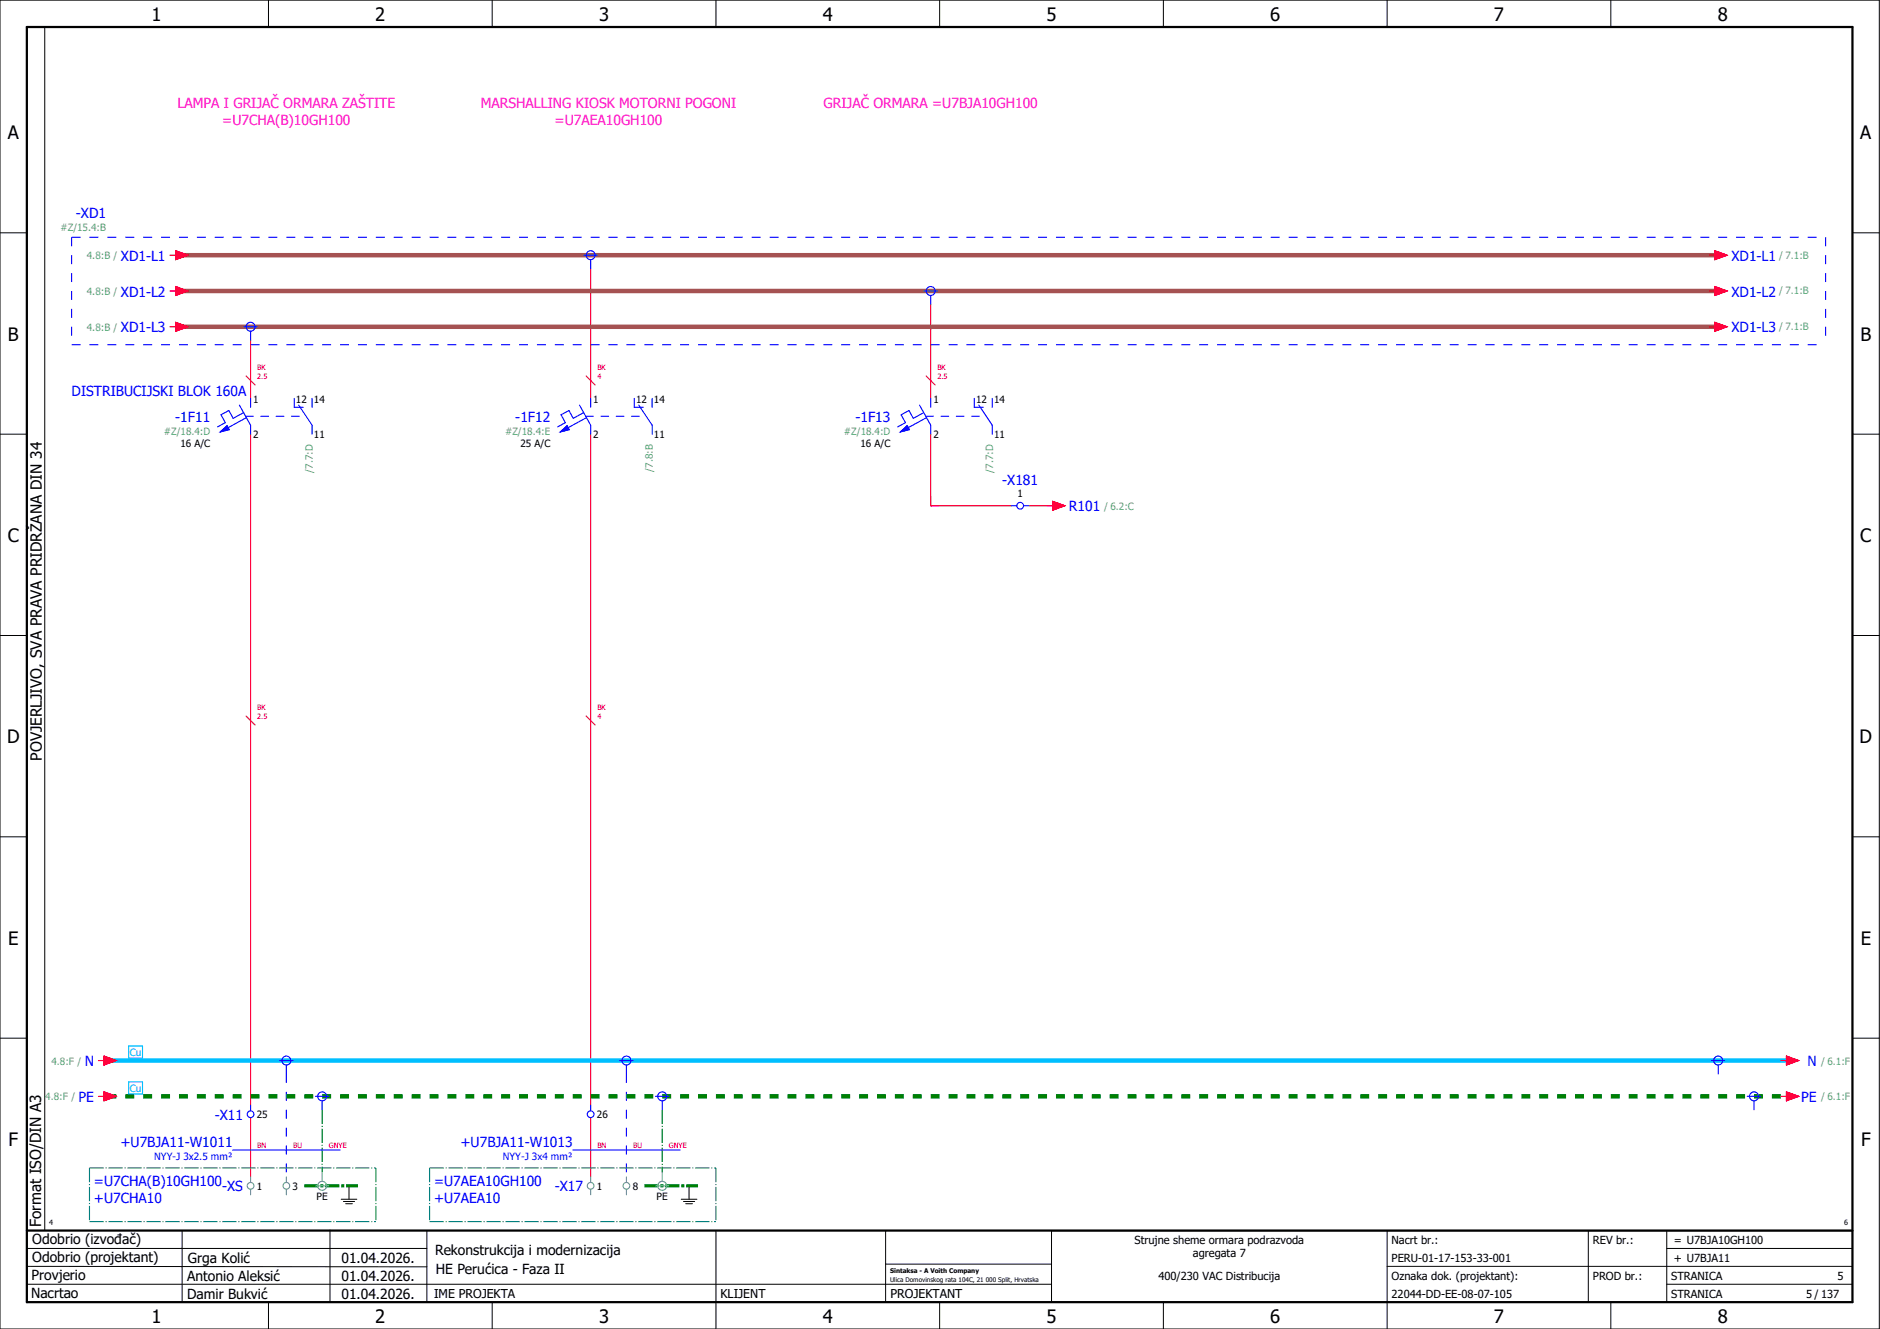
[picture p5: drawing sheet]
<svg xmlns="http://www.w3.org/2000/svg" width="420mm" height="297mm" viewBox="0 0 420 297" stroke-linecap="round" stroke-linejoin="round" font-family="sans-serif">
<g fill="none" stroke="#000" stroke-width=".22">
<path d="M0 0h420v297h-420zM10 6v269M60 0v6M110 0v6M160 0v6M210 0v6M260 0v6M310 0v6M360 0v6M0 52h6M414 52h6M0 97h6"/>
<path d="M414 97h6M0 142h6M414 142h6M414 176.3v87.4M0 187h6M414 187h6M0 232h6M414 232h6M6 279h89.4M40.7 275v16M73.7 274.9v16M76.3 268h3.5"/>
<path d="M76.7 268.5h2.6M77.2 269h1.5M78 265v3M95.4 275.1v16M152.3 268h3.4M152.7 268.5h2.6M153.2 269h1.5M154 265v3M160 275v22M197.9 275.1v16M310 275v22M355 275v16"/>
<path d="M372.5 279h41.5M372.5 275v16M414 275h-179v16M6 283l89.4 .1M6 287h229M60 291v6M110 291v6M197.9 282.5h37.1M210 291v6M260 291v6M310 283h104M360 291v6"/>
<path d="M372.5 287h41.5"/>
</g>
<path d="M6 6h408v285h-408zM6 275h408" fill="none" stroke="#000" stroke-width=".5"/>
<g fill="none" stroke="#f00" stroke-width=".25">
<path d="M38 57h1.3M39.3 56l2.7 1-2.7 1zM382 57h1.3M383.3 56l2.7 1-2.7 1zM38 65h1.3M38 73h1.3M39.3 64l2.7 1-2.7 1zM39.3 72l2.7 1-2.7 1zM56 76v13M132 60v29M208 68v21M382 65h1.3"/>
<path d="M382 73h1.3M383.3 64l2.7 1-2.7 1zM383.3 72l2.7 1-2.7 1zM55 84l2 2M56 97v150M131 84l2 2M132 97v150M207 84l2 2M208 97v16h18M230 113h6M235.2 112l2.8 1-2.8 1zM55 160l2 2"/>
<path d="M131 160l2 2M22 237h1.2M23.2 236l2.8 1-2.8 1zM398 237h1.2M399.2 236l2.8 1-2.8 1zM22 245h1.2M23.2 244l2.8 1-2.8 1zM56 249.8v13.2M132 249.8v13.2M398 245h1.2M399.2 244l2.8 1-2.8 1z"/>
</g>
<path d="M16 53h392M16 53v24M408 53v24M16 77h392M64 240v23M140 240v23" fill="none" stroke="#00f" stroke-width=".25" stroke-dasharray="2 2" stroke-linecap="butt"/>
<path d="M72 248v14M148 248v14" fill="none" stroke="#008000" stroke-width=".25" stroke-dasharray="3.2 .4 .3 .4" stroke-linecap="butt"/>
<path d="M24 245h376" fill="none" stroke="#008000" stroke-width="1" stroke-dasharray="2 2" stroke-linecap="butt"/>
<path d="M24 237h376" fill="none" stroke="#00bfff" stroke-width="1"/>
<path d="M40 57h344M40 65h344M40 73h344" fill="none" stroke="#a55252" stroke-width="1"/>
<path d="M68 265h12M144 265h12" fill="none" stroke="#008000" stroke-width=".7" stroke-dasharray="3.2 .4 .7 .4" stroke-linecap="butt"/>
<path d="M28.8 233.8h3.1v2.7h-3.1zM28.8 241.8h3.1v2.7h-3.1z" fill="none" stroke="#00bfff" stroke-width=".25"/>
<g fill="none" stroke="#00f" stroke-width=".25">
<path d="M130.5 57h3M132 58v2M54.5 73h3M56 74v2M206.5 65h3M208 66v2M49.2 96.5l1.5-1.4 .5 .9zM53.5 90.5l2.5 4.5v2M54.4 92.2l-2.3 1.3-1-1.8-1.7 1 1 1.8-1.8 .9M54.9 93h1.7M55.1 93.3l-4.1 2.3M56 89v2"/>
<path d="M58.3 93h1.7M61.7 93h1.7M65.2 93h1.7M65.8 89v2h1.9M66.8 90.5l3 4.5v2M69.8 89v2M125.2 96.5l1.5-1.4 .5 .9zM129.5 90.5l2.5 4.5v2M130.4 92.2l-2.3 1.3-1-1.8-1.7 1 1 1.8-1.8 .9M130.9 93h1.7M131.1 93.3l-4.1 2.3M132 89v2"/>
<path d="M134.3 93h1.7M137.7 93h1.7M141.2 93h1.7M141.7 89v2h2M142.8 90.5l3 4.5v2M145.8 89v2M201.2 96.5l1.5-1.4 .5 .9zM205.5 90.5l2.5 4.5v2M206.4 92.2l-2.3 1.3-1-1.8-1.7 1 1 1.8-1.8 .9M206.9 93h1.7M207.1 93.3l-4.1 2.3M208 89v2"/>
<path d="M210.3 93h1.7M213.7 93h1.7M217.2 93h1.7M217.7 89v2h2M218.8 90.5l3 4.5v2M221.8 89v2M226 113h1.2M228.7 113h1.3M62.5 237h3M64 238v2M138.5 237h3M140 238v2"/>
<path d="M382.5 237h3M384 238v2M52 257h24M56 247v1.3M70.5 245h3M72 246v2M128 257h24M132 247v1.3M146.5 245h3M148 246v2M390.5 245h3M392 246v2"/>
<circle cx="132" cy="57" r="1"/>
<circle cx="56" cy="73" r="1"/>
<circle cx="208" cy="65" r="1"/>
<circle cx="228" cy="113" r=".75"/>
<circle cx="64" cy="237" r="1"/>
<circle cx="140" cy="237" r="1"/>
<circle cx="384" cy="237" r="1"/>
<circle cx="56" cy="249" r=".75"/>
<circle cx="72" cy="245" r="1"/>
<circle cx="132" cy="249" r=".75"/>
<circle cx="148" cy="245" r="1"/>
<circle cx="392" cy="245" r="1"/>
</g>
<g fill="#00f" stroke="#00f" stroke-width=".22">
<path d="M49.2 96.5l1.5-1.4 .5 .9z"/>
<path d="M125.2 96.5l1.5-1.4 .5 .9z"/>
<path d="M201.2 96.5l1.5-1.4 .5 .9z"/>
</g>
<path d="M20 273h64M20 261h64M20 261v12M84 261v12M96 273h64M96 261h64M96 261v12M160 261v12" fill="none" stroke="#007f7f" stroke-width=".25" stroke-dasharray="3.2 .4 .3 .4" stroke-linecap="butt"/>
<g fill="none" stroke="#52a5a5" stroke-width=".25">
<path d="M56 263v1.3M56 265.8v1.2M64 263v1.3M64 265.8v1.2M70.5 265h3M72 262v2M132 263v1.3M132 265.8v1.2M140 263v1.3M140 265.8v1.2M146.5 265h3M148 262v2"/>
<circle cx="56" cy="265" r=".75"/>
<circle cx="64" cy="265" r=".75"/>
<circle cx="72" cy="265" r="1"/>
<circle cx="132" cy="265" r=".75"/>
<circle cx="140" cy="265" r=".75"/>
<circle cx="148" cy="265" r="1"/>
</g>
<g fill="#f00" stroke="#f00" stroke-width=".22">
<path d="M23.2 244l2.8 1-2.8 1z"/>
<path d="M23.2 236l2.8 1-2.8 1z"/>
<path d="M399.2 244l2.8 1-2.8 1z"/>
<path d="M399.2 236l2.8 1-2.8 1z"/>
<path d="M39.3 56l2.7 1-2.7 1z"/>
<path d="M39.3 64l2.7 1-2.7 1z"/>
<path d="M39.3 72l2.7 1-2.7 1z"/>
<path d="M383.3 56l2.7 1-2.7 1z"/>
<path d="M383.3 64l2.7 1-2.7 1z"/>
<path d="M383.3 72l2.7 1-2.7 1z"/>
<path d="M235.2 112l2.8 1-2.8 1z"/>
</g>
<g font-size="4.1">
<text x="33.9" y="4.7">1</text>
<text x="83.9" y="4.7">2</text>
<text x="133.9" y="4.7">3</text>
<text x="183.9" y="4.7">4</text>
<text x="233.9" y="4.7">5</text>
<text x="283.9" y="4.7">6</text>
<text x="333.9" y="4.7">7</text>
<text x="383.9" y="4.7">8</text>
<text x="1.8" y="31.2">A</text>
<text x="415.8" y="31.2">A</text>
<text x="1.8" y="76.2">B</text>
<text x="415.8" y="76.2">B</text>
<text x="1.8" y="121.2">C</text>
<text x="415.8" y="121.2">C</text>
<text x="1.6" y="166.2">D</text>
<text x="415.6" y="166.2">D</text>
<text x="1.8" y="211.2">E</text>
<text x="415.8" y="211.2">E</text>
<text x="1.9" y="256.2">F</text>
<text x="415.9" y="256.2">F</text>
<text x="33.9" y="295.7">1</text>
<text x="83.9" y="295.7">2</text>
<text x="133.9" y="295.7">3</text>
<text x="183.9" y="295.7">4</text>
<text x="233.9" y="295.7">5</text>
<text x="283.9" y="295.7">6</text>
<text x="333.9" y="295.7">7</text>
<text x="383.9" y="295.7">8</text>
</g>
<g font-size="3.4">
<text x="9.4" y="170" transform="rotate(-90 9.4 170)">POVJERLJIVO, SVA PRAVA PRIDRŽANA DIN 34</text>
<text x="9.2" y="274.3" transform="rotate(-90 9.2 274.3)">Format ISO/DIN A3</text>
</g>
<g font-size="3.1" fill="#f0f">
<text x="39.7" y="24.1">LAMPA I GRIJAČ ORMARA ZAŠTITE</text>
<text x="49.7" y="27.9">=U7CHA(B)10GH100</text>
<text x="107.5" y="24.1">MARSHALLING KIOSK MOTORNI POGONI</text>
<text x="123.9" y="27.9">=U7AEA10GH100</text>
<text x="184" y="24.1">GRIJAČ ORMARA =U7BJA10GH100</text>
</g>
<g font-size="3.1" fill="#00f">
<text x="17" y="48.7">-XD1</text>
<text x="27" y="58.3">XD1-L1</text>
<text x="387" y="58.3">XD1-L1</text>
<text x="27" y="66.3">XD1-L2</text>
<text x="387" y="66.3">XD1-L2</text>
<text x="27" y="74.3">XD1-L3</text>
<text x="387" y="74.3">XD1-L3</text>
<text x="16" y="88.4">DISTRIBUCIJSKI BLOK 160A</text>
<text x="39.2" y="94.3">-1F11</text>
<text x="115.2" y="94.3">-1F12</text>
<text x="191.2" y="94.3">-1F13</text>
<text x="224" y="108.4">-X181</text>
<text x="238.9" y="114.2">R101</text>
<text x="18.9" y="238.3">N</text>
<text x="403.9" y="238.3">N</text>
<text x="17.5" y="246.3">PE</text>
<text x="48" y="250.3">-X11</text>
<text x="402.5" y="246.3">PE</text>
<text x="26.9" y="256.4">+U7BJA11-W1011</text>
<text x="102.9" y="256.4">+U7BJA11-W1013</text>
<text x="21" y="265.1">=U7CHA(B)10GH100</text>
<text x="21" y="268.9">+U7CHA10</text>
<text x="49.6" y="266.3">-XS</text>
<text x="97" y="265.1">=U7AEA10GH100</text>
<text x="97" y="268.9">+U7AEA10</text>
<text x="124" y="266.3">-X17</text>
</g>
<g font-size="3.1">
<text x="7.2" y="278.1">Odobrio (izvođač)</text>
<text x="97.2" y="280.5">Rekonstrukcija i modernizacija</text>
<text x="7.1" y="286.1">Provjerio</text>
<text x="7.2" y="282.1">Odobrio (projektant)</text>
<text x="41.8" y="286.2">Antonio Aleksić</text>
<text x="42" y="282.3">Grga Kolić</text>
<text x="76.3" y="282.3">01.04.2026.</text>
<text x="76.3" y="286.3">01.04.2026.</text>
<text x="97.4" y="284.8">HE Perućica - Faza II</text>
<text x="6.9" y="290">Nacrtao</text>
<text x="41.8" y="290.3">Damir Bukvić</text>
<text x="76.3" y="290.3">01.04.2026.</text>
</g>
<g font-size="2.7">
<text x="97" y="290.1">IME PROJEKTA</text>
<text x="161" y="290.1">KLIJENT</text>
<text x="199" y="290.1">PROJEKTANT</text>
</g>
<g font-size="2.5">
<text x="253.5" y="278">Strujne sheme ormara podrazvoda</text>
<text x="266.6" y="281">agregata 7</text>
<text x="311" y="278">Nacrt br.:</text>
<text x="356" y="278">REV br.:</text>
<text x="374.1" y="278">= U7BJA10GH100</text>
<text x="258.9" y="286">400/230 VAC Distribucija</text>
<text x="311" y="286">Oznaka dok. (projektant):</text>
<text x="311" y="282">PERU-01-17-153-33-001</text>
<text x="356" y="286">PROD br.:</text>
<text x="373.5" y="286">STRANICA</text>
<text x="374.1" y="282.1">+ U7BJA11</text>
<text x="410.6" y="286">5</text>
<text x="311" y="290">22044-DD-EE-08-07-105</text>
<text x="373.5" y="290">STRANICA</text>
<text x="403.6" y="290">5 / 137</text>
</g>
<g font-size="2.2" fill="#7ca552">
<text x="13.5" y="51.5">#Z/15.4:B</text>
<text x="19.4" y="57.9">4.8:B /</text>
<text x="397.6" y="57.8">/ 7.1:B</text>
<text x="19.4" y="65.9">4.8:B /</text>
<text x="397.6" y="65.8">/ 7.1:B</text>
<text x="19.4" y="73.9">4.8:B /</text>
<text x="397.6" y="73.8">/ 7.1:B</text>
<text x="36.6" y="97.2">#Z/18.4:D</text>
<text x="112.9" y="97.2">#Z/18.4:E</text>
<text x="188.6" y="97.2">#Z/18.4:D</text>
<text x="69.9" y="105.6" transform="rotate(-90 69.9 105.6)">/7.7:D</text>
<text x="145.9" y="105.4" transform="rotate(-90 145.9 105.4)">/7.8:B</text>
<text x="221.9" y="105.6" transform="rotate(-90 221.9 105.6)">/7.7:D</text>
<text x="246.8" y="114">/ 6.2:C</text>
<text x="11.5" y="237.9">4.8:F /</text>
<text x="407" y="237.9">/ 6.1:F</text>
<text x="10.1" y="245.9">4.8:F /</text>
<text x="407" y="245.9">/ 6.1:F</text>
</g>
<g font-size="2.2">
<text x="56.6" y="90">1</text>
<text x="66.2" y="90">12</text>
<text x="70.1" y="90">14</text>
<text x="132.6" y="90">1</text>
<text x="142.2" y="90">12</text>
<text x="146.1" y="90">14</text>
<text x="208.6" y="90">1</text>
<text x="218.2" y="90">12</text>
<text x="222.2" y="90">14</text>
<text x="40.3" y="99.9">16 A/C</text>
<text x="56.6" y="97.9">2</text>
<text x="70.1" y="97.9">11</text>
<text x="116.3" y="99.9">25 A/C</text>
<text x="132.6" y="97.9">2</text>
<text x="146.1" y="97.9">11</text>
<text x="192.3" y="99.9">16 A/C</text>
<text x="208.6" y="97.9">2</text>
<text x="222.2" y="97.9">11</text>
<text x="227.4" y="111.2">1</text>
<text x="57.4" y="249.9">25</text>
<text x="133.4" y="249.9">26</text>
<text x="57.4" y="265.9">1</text>
<text x="65.4" y="265.9">3</text>
<text x="70.8" y="268.3">PE</text>
<text x="133.4" y="265.9">1</text>
<text x="141.4" y="265.9">8</text>
<text x="146.8" y="268.3">PE</text>
</g>
<g font-size="2.2" fill="#00bfff">
<text x="29" y="236">Cu</text>
<text x="29" y="244">Cu</text>
</g>
<g font-size="2.2" fill="#00f">
<text x="34.5" y="259.3">NYY-J 3x2.5 mm²</text>
<text x="112.4" y="259.3">NYY-J 3x4 mm²</text>
</g>
<g font-size="1.6" fill="#f00">
<text x="57.5" y="82.8">BK</text>
<text x="133.5" y="82.8">BK</text>
<text x="209.5" y="82.8">BK</text>
<text x="57.5" y="84.7">2.5</text>
<text x="133.5" y="84.7">4</text>
<text x="209.5" y="84.7">2.5</text>
<text x="57.5" y="160.7">2.5</text>
<text x="57.5" y="158.8">BK</text>
<text x="133.5" y="160.7">4</text>
<text x="133.5" y="158.8">BK</text>
<text x="57.5" y="256.5">BN</text>
<text x="65.5" y="256.5">BU</text>
<text x="73.5" y="256.5">GNYE</text>
<text x="133.5" y="256.5">BN</text>
<text x="141.5" y="256.5">BU</text>
<text x="149.5" y="256.5">GNYE</text>
</g>
<g font-size="1.6">
<text x="11" y="273.7">4</text>
<text x="412.1" y="273.7">6</text>
</g>
<g font-size="1.4">
<text x="198.9" y="284.4">Sintaksa - A Voith Company</text>
<text x="198.9" y="286.4">Ulica Domovinskog rata 104C, 21 000 Split, Hrvatska</text>
</g>
</svg>
